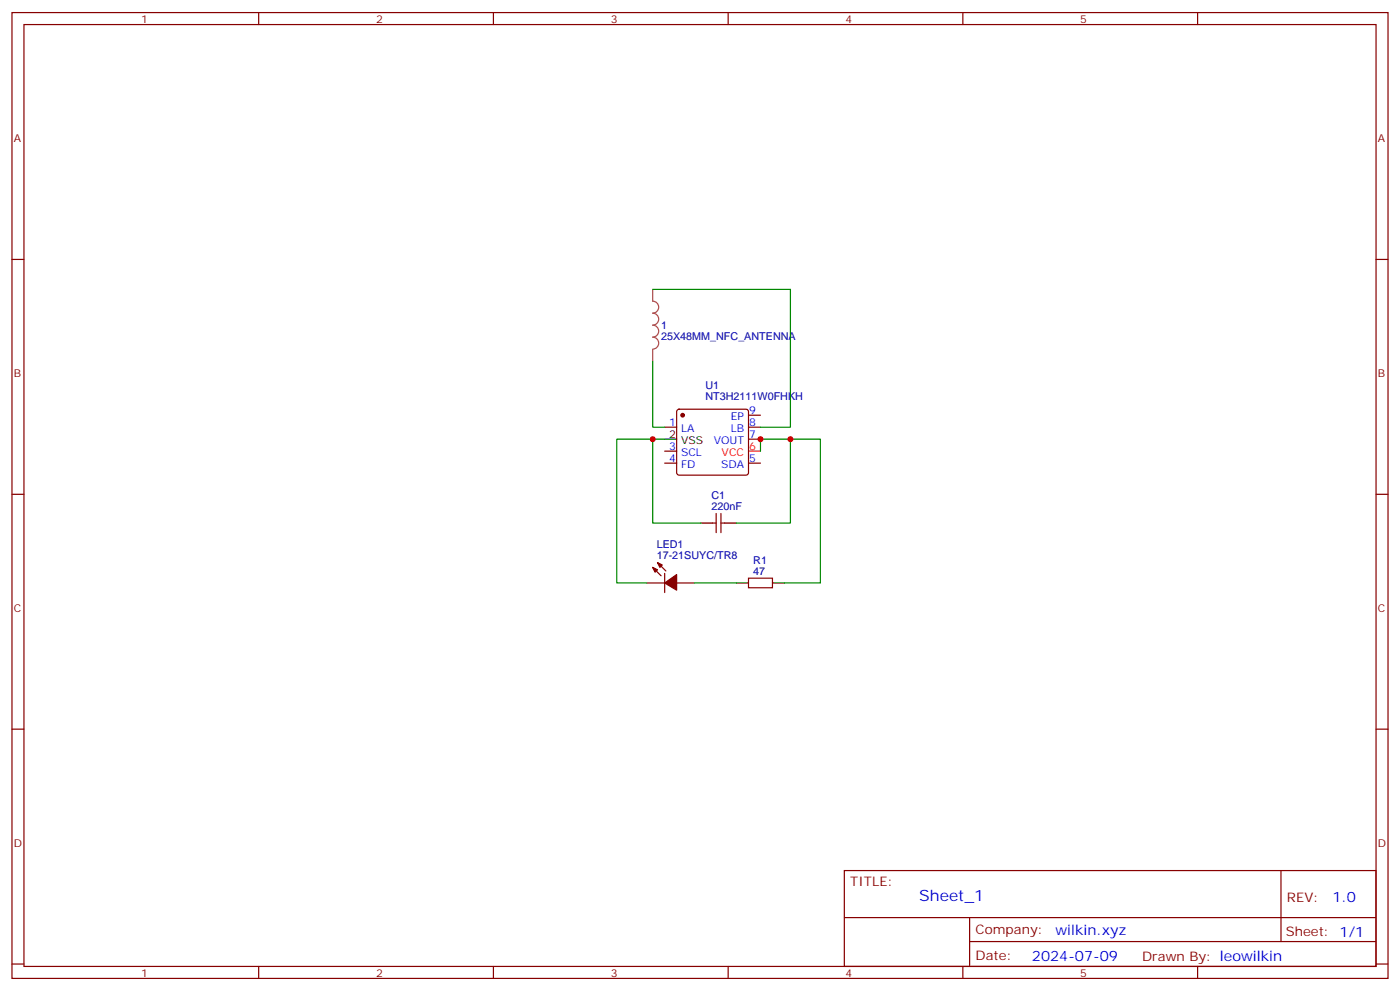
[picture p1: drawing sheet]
<svg xmlns="http://www.w3.org/2000/svg" width="412mm" height="292mm" viewBox="0 0 412 292" stroke-linecap="round" stroke-linejoin="round" font-family="sans-serif">
<g fill="none" stroke="#870000" stroke-width=".35">
<path d="M3.5 3.7h405.4v284.3h-405.4zM7.1 7.2h398.2v277.3h-398.2zM76.2 3.7v3.5M145.3 3.7v3.5M214.5 3.7v3.5M283.6 3.7v3.5M352.8 3.7v3.5M3.5 76.4h3.6M405.3 76.4h3.6M195.8 125.8h3.5M195.8 136.3h3.5M195.8 132.8h3.5"/>
<path d="M199.6 120.7l.4-.2h19.8l.5 .2 .2 .5v18l-.2 .5-.5 .2h-19.8l-.5-.3-.2-.4v-18zM220.5 122.2h3.5M220.5 125.8h3.5M220.5 129.3h3.5M220.5 136.3h3.5M3.5 145.5h3.6M209.9 154h1.1M211 151.2v5.6M212.4 151.2v5.6M212.4 154h1M405.3 145.5h3.6M190.5 171.6h5.3"/>
<path d="M192.3 167l2.4 2.5M193.7 165.6l2.4 2.5M195.8 168.8v5.6M199.3 171.6h5.3M220.5 170.2h7v2.8h-7zM3.5 214.7h3.6M405.3 214.7h3.6M248.7 256.3h156.6v28.2h-156.6zM377.3 256.3v20.9M248.7 270.1h156.5M285.6 277.2h119.6M285.6 270.1v14.2"/>
<path d="M3.5 283.8h3.6M76.2 284.5v3.5M145.3 284.5v3.5M214.5 284.5v3.5M283.6 284.5v3.5M352.8 284.5v3.5M405.3 283.8h3.6"/>
</g>
<path d="M220.5 132.8h3.5" fill="none" stroke="#f00" stroke-width=".35"/>
<path d="M195.8 129.3h3.5M206.4 154h3.5M213.4 154h3.6M217 171.6h3.5M227.5 171.6h3.6" fill="none" stroke="#000" stroke-width=".35"/>
<g fill="#870000" stroke="#870000" stroke-width=".35">
<path d="M192.3 167l1.4 .7-.7 .8z"/>
<path d="M193.7 165.6l1.4 .7-.7 .7z"/>
<path d="M195.8 171.6l3.5-2.4v4.5z"/>
<circle cx="201.1" cy="122.2" r=".53"/>
</g>
<path d="M192.3 85.2v3.5a1.76 1.76 0 0 1 1.7 1.7 1.76 1.76 0 0 1-1.7 1.8 1.76 1.76 0 0 1 1.7 1.8 1.76 1.76 0 0 1-1.7 1.7 1.76 1.76 0 0 1 1.7 1.8 1.76 1.76 0 0 1-1.7 1.8 1.76 1.76 0 0 1 1.7 1.7 1.76 1.76 0 0 1-1.7 1.8M192.3 102.9v3.5" fill="none" stroke="#a64a4a" stroke-width=".35"/>
<path d="M192.3 85.2h40.5v40.6h-8.8M192.3 106.4v19.4h3.5M192.3 129.3h-10.6v42.3h8.8M195.8 129.3h-3.5v24.7h14.1M224 132.8v-3.5h8.8v24.7h-15.8M232.8 129.3h8.9v42.3h-10.6M204.6 171.6h12.4" fill="none" stroke="#008700" stroke-width=".35"/>
<g fill="#c00">
<circle cx="192.3" cy="129.3" r=".88"/>
<circle cx="224" cy="129.3" r=".88"/>
<circle cx="232.8" cy="129.3" r=".88"/>
</g>
<text font-size="4.6" fill="#00f" x="270.8" y="265.3">Sheet_1</text>
<g font-size="4.2" fill="#00f">
<text x="392.5" y="265.6">1.0</text>
<text x="310.9" y="275.1">wilkin.xyz</text>
<text x="304" y="282.9">2024-07-09</text>
</g>
<g font-size="3.9" fill="#800">
<text x="250.5" y="260.9">TITLE:</text>
<text x="379.1" y="265.6">REV:</text>
<text x="287.4" y="275.1">Company:</text>
<text x="378.7" y="275.7">Sheet: 1/1</text>
<text x="287.4" y="282.8">Date:</text>
<text x="336.4" y="282.8">Drawn By: leowilkin</text>
</g>
<g font-size="3.2" fill="#800">
<text x="41.6" y="6.7">1</text>
<text x="110.8" y="6.7">2</text>
<text x="179.9" y="6.7">3</text>
<text x="249.1" y="6.7">4</text>
<text x="318.2" y="6.7">5</text>
<text x="4.1" y="41.8">A</text>
<text x="405.9" y="41.8">A</text>
<text x="4.1" y="110.9">B</text>
<text x="405.9" y="110.9">B</text>
<text x="4.1" y="180.1">C</text>
<text x="405.9" y="180.1">C</text>
<text x="4.1" y="249.2">D</text>
<text x="405.9" y="249.2">D</text>
<text x="41.6" y="287.5">1</text>
<text x="110.8" y="287.5">2</text>
<text x="179.9" y="287.5">3</text>
<text x="249.1" y="287.5">4</text>
<text x="318.2" y="287.5">5</text>
</g>
<g font-size="3.2" fill="#000080">
<text x="194.7" y="100">25X48MM_NFC_ANTENNA</text>
<text x="194.7" y="96.9">1</text>
<text x="207.8" y="117.7">NT3H2111W0FHKH</text>
<text x="207.8" y="114.5">U1</text>
<text x="209.6" y="146.9">C1</text>
<text x="209.6" y="150.1">220nF</text>
<text x="193.4" y="161.4">LED1</text>
<text x="193.4" y="164.6">17-21SUYC/TR8</text>
<text x="221.9" y="166">R1</text>
<text x="221.9" y="169.2">47</text>
</g>
<g font-size="3.2" fill="#00f">
<text x="197.1" y="125.4">1</text>
<text x="215.3" y="123.6">EP</text>
<text x="220.7" y="121.9">9</text>
<text x="220.7" y="125.4">8</text>
<text x="200.6" y="127.2">LA</text>
<text x="210.2" y="130.7">VOUT</text>
<text x="215.2" y="127.2">LB</text>
<text x="220.7" y="128.9">7</text>
<text x="197.1" y="136">4</text>
<text x="197.1" y="132.5">3</text>
<text x="200.6" y="137.8">FD</text>
<text x="200.6" y="134.2">SCL</text>
<text x="212.4" y="137.8">SDA</text>
<text x="220.7" y="136">5</text>
</g>
<g font-size="3.2">
<text x="197.1" y="128.9">2</text>
<text x="200.6" y="130.7">VSS</text>
</g>
<g font-size="3.2" fill="#f00">
<text x="212.6" y="134.2">VCC</text>
<text x="220.7" y="132.5">6</text>
</g>
</svg>
